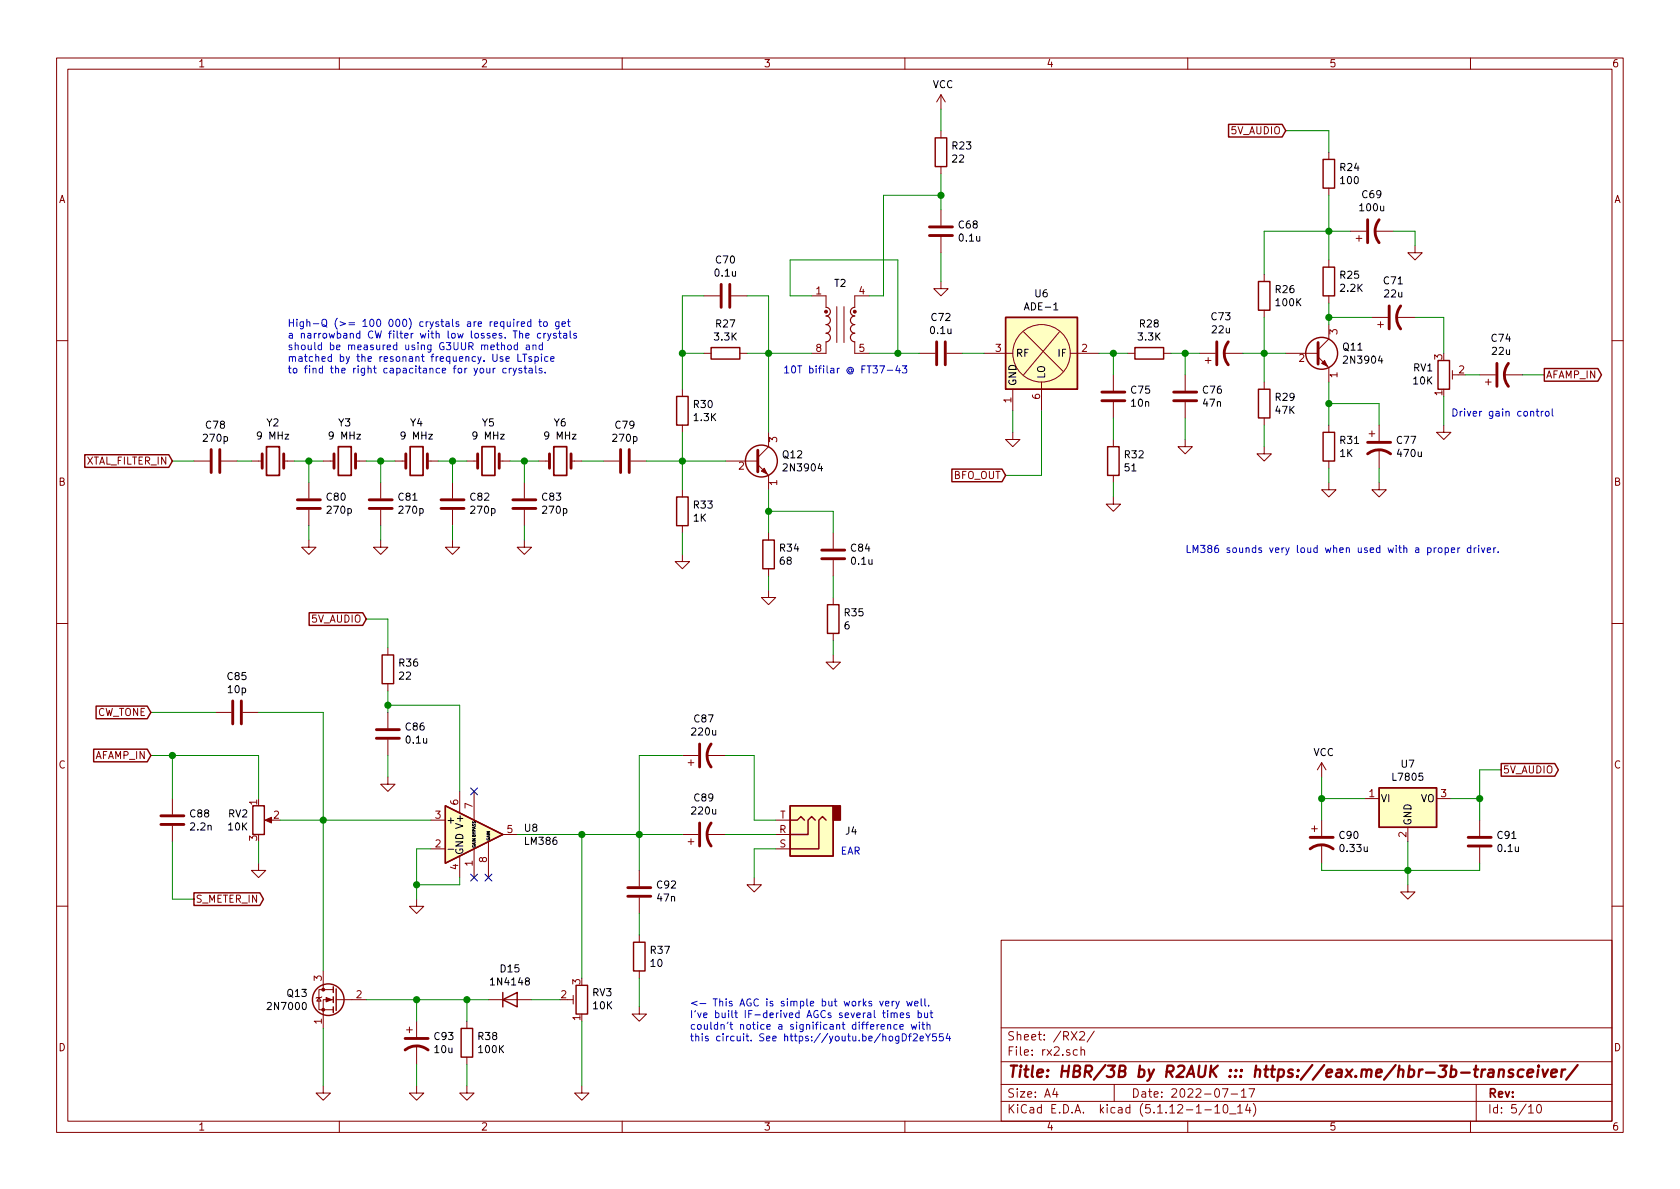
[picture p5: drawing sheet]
EESchema Schematic File Version 4
EELAYER 30 0
EELAYER END
$Descr A4 11693 8268
encoding utf-8
Sheet 5 10
Title "HBR/3B by R2AUK ::: https://eax.me/hbr-3b-transceiver/"
Date "2022-07-17"
Rev ""
Comp ""
Comment1 ""
Comment2 ""
Comment3 ""
Comment4 ""
$EndDescr
$Comp
L Device:Crystal Y?
U 1 1
P 1900 3200
AR Path="/62CCF0D3/62CDF28D" Ref="Y?"  Part="1" 
AR Path="/62CCEF11/62CDF28D" Ref="Y2"  Part="1" 
F 0 "Y2" H 1900 3468 50  0000 C CNN
F 1 "9 MHz" H 1900 3377 50  0000 C CNN
F 2 "" H 1900 3200 50  0001 C CNN
F 3 "~" H 1900 3200 50  0001 C CNN
	1    1900 3200
	1    0    0    -1  
$EndComp
$Comp
L Device:C C?
U 1 1
P 1500 3200
AR Path="/62CCF0D3/62CDF293" Ref="C?"  Part="1" 
AR Path="/62CCEF11/62CDF293" Ref="C78"  Part="1" 
F 0 "C78" V 1248 3200 50  0000 C CNN
F 1 "270p" V 1339 3200 50  0000 C CNN
F 2 "" H 1538 3050 50  0001 C CNN
F 3 "~" H 1500 3200 50  0001 C CNN
	1    1500 3200
	0    1    1    0   
$EndComp
$Comp
L Device:C C?
U 1 1
P 2150 3500
AR Path="/62CCF0D3/62CDF299" Ref="C?"  Part="1" 
AR Path="/62CCEF11/62CDF299" Ref="C80"  Part="1" 
F 0 "C80" H 2035 3454 50  0000 R CNN
F 1 "270p" H 2035 3545 50  0000 R CNN
F 2 "" H 2188 3350 50  0001 C CNN
F 3 "~" H 2150 3500 50  0001 C CNN
	1    2150 3500
	-1   0    0    1   
$EndComp
$Comp
L Device:Crystal Y?
U 1 1
P 2400 3200
AR Path="/62CCF0D3/62CDF29F" Ref="Y?"  Part="1" 
AR Path="/62CCEF11/62CDF29F" Ref="Y3"  Part="1" 
F 0 "Y3" H 2400 3468 50  0000 C CNN
F 1 "9 MHz" H 2400 3377 50  0000 C CNN
F 2 "" H 2400 3200 50  0001 C CNN
F 3 "~" H 2400 3200 50  0001 C CNN
	1    2400 3200
	1    0    0    -1  
$EndComp
$Comp
L Device:C C?
U 1 1
P 2650 3500
AR Path="/62CCF0D3/62CDF2A5" Ref="C?"  Part="1" 
AR Path="/62CCEF11/62CDF2A5" Ref="C81"  Part="1" 
F 0 "C81" H 2535 3454 50  0000 R CNN
F 1 "270p" H 2535 3545 50  0000 R CNN
F 2 "" H 2688 3350 50  0001 C CNN
F 3 "~" H 2650 3500 50  0001 C CNN
	1    2650 3500
	-1   0    0    1   
$EndComp
$Comp
L Device:Crystal Y?
U 1 1
P 2900 3200
AR Path="/62CCF0D3/62CDF2AB" Ref="Y?"  Part="1" 
AR Path="/62CCEF11/62CDF2AB" Ref="Y4"  Part="1" 
F 0 "Y4" H 2900 3468 50  0000 C CNN
F 1 "9 MHz" H 2900 3377 50  0000 C CNN
F 2 "" H 2900 3200 50  0001 C CNN
F 3 "~" H 2900 3200 50  0001 C CNN
	1    2900 3200
	1    0    0    -1  
$EndComp
$Comp
L Device:C C?
U 1 1
P 3150 3500
AR Path="/62CCF0D3/62CDF2B1" Ref="C?"  Part="1" 
AR Path="/62CCEF11/62CDF2B1" Ref="C82"  Part="1" 
F 0 "C82" H 3035 3454 50  0000 R CNN
F 1 "270p" H 3035 3545 50  0000 R CNN
F 2 "" H 3188 3350 50  0001 C CNN
F 3 "~" H 3150 3500 50  0001 C CNN
	1    3150 3500
	-1   0    0    1   
$EndComp
$Comp
L Device:Crystal Y?
U 1 1
P 3400 3200
AR Path="/62CCF0D3/62CDF2B7" Ref="Y?"  Part="1" 
AR Path="/62CCEF11/62CDF2B7" Ref="Y5"  Part="1" 
F 0 "Y5" H 3400 3468 50  0000 C CNN
F 1 "9 MHz" H 3400 3377 50  0000 C CNN
F 2 "" H 3400 3200 50  0001 C CNN
F 3 "~" H 3400 3200 50  0001 C CNN
	1    3400 3200
	1    0    0    -1  
$EndComp
$Comp
L Device:C C?
U 1 1
P 3650 3500
AR Path="/62CCF0D3/62CDF2BD" Ref="C?"  Part="1" 
AR Path="/62CCEF11/62CDF2BD" Ref="C83"  Part="1" 
F 0 "C83" H 3535 3454 50  0000 R CNN
F 1 "270p" H 3535 3545 50  0000 R CNN
F 2 "" H 3688 3350 50  0001 C CNN
F 3 "~" H 3650 3500 50  0001 C CNN
	1    3650 3500
	-1   0    0    1   
$EndComp
$Comp
L Device:Crystal Y?
U 1 1
P 3900 3200
AR Path="/62CCF0D3/62CDF2C3" Ref="Y?"  Part="1" 
AR Path="/62CCEF11/62CDF2C3" Ref="Y6"  Part="1" 
F 0 "Y6" H 3900 3468 50  0000 C CNN
F 1 "9 MHz" H 3900 3377 50  0000 C CNN
F 2 "" H 3900 3200 50  0001 C CNN
F 3 "~" H 3900 3200 50  0001 C CNN
	1    3900 3200
	1    0    0    -1  
$EndComp
$Comp
L Device:C C?
U 1 1
P 4350 3200
AR Path="/62CCF0D3/62CDF2C9" Ref="C?"  Part="1" 
AR Path="/62CCEF11/62CDF2C9" Ref="C79"  Part="1" 
F 0 "C79" V 4098 3200 50  0000 C CNN
F 1 "270p" V 4189 3200 50  0000 C CNN
F 2 "" H 4388 3050 50  0001 C CNN
F 3 "~" H 4350 3200 50  0001 C CNN
	1    4350 3200
	0    1    1    0   
$EndComp
$Comp
L power:GND #PWR?
U 1 1
P 2150 3750
AR Path="/62CCF0D3/62CDF2CF" Ref="#PWR?"  Part="1" 
AR Path="/62CCEF11/62CDF2CF" Ref="#PWR0111"  Part="1" 
F 0 "#PWR0111" H 2150 3500 50  0001 C CNN
F 1 "GND" H 2155 3577 50  0001 C CNN
F 2 "" H 2150 3750 50  0001 C CNN
F 3 "" H 2150 3750 50  0001 C CNN
	1    2150 3750
	1    0    0    -1  
$EndComp
$Comp
L power:GND #PWR?
U 1 1
P 2650 3750
AR Path="/62CCF0D3/62CDF2D5" Ref="#PWR?"  Part="1" 
AR Path="/62CCEF11/62CDF2D5" Ref="#PWR0112"  Part="1" 
F 0 "#PWR0112" H 2650 3500 50  0001 C CNN
F 1 "GND" H 2655 3577 50  0001 C CNN
F 2 "" H 2650 3750 50  0001 C CNN
F 3 "" H 2650 3750 50  0001 C CNN
	1    2650 3750
	1    0    0    -1  
$EndComp
$Comp
L power:GND #PWR?
U 1 1
P 3150 3750
AR Path="/62CCF0D3/62CDF2DB" Ref="#PWR?"  Part="1" 
AR Path="/62CCEF11/62CDF2DB" Ref="#PWR0113"  Part="1" 
F 0 "#PWR0113" H 3150 3500 50  0001 C CNN
F 1 "GND" H 3155 3577 50  0001 C CNN
F 2 "" H 3150 3750 50  0001 C CNN
F 3 "" H 3150 3750 50  0001 C CNN
	1    3150 3750
	1    0    0    -1  
$EndComp
$Comp
L power:GND #PWR?
U 1 1
P 3650 3750
AR Path="/62CCF0D3/62CDF2E1" Ref="#PWR?"  Part="1" 
AR Path="/62CCEF11/62CDF2E1" Ref="#PWR0114"  Part="1" 
F 0 "#PWR0114" H 3650 3500 50  0001 C CNN
F 1 "GND" H 3655 3577 50  0001 C CNN
F 2 "" H 3650 3750 50  0001 C CNN
F 3 "" H 3650 3750 50  0001 C CNN
	1    3650 3750
	1    0    0    -1  
$EndComp
Wire Wire Line
	1650 3200 1750 3200
Wire Wire Line
	2050 3200 2150 3200
Wire Wire Line
	2550 3200 2650 3200
Wire Wire Line
	3050 3200 3150 3200
Wire Wire Line
	3550 3200 3650 3200
Wire Wire Line
	4050 3200 4200 3200
Wire Wire Line
	2150 3200 2150 3350
Connection ~ 2150 3200
Wire Wire Line
	2150 3200 2250 3200
Wire Wire Line
	2650 3200 2650 3350
Connection ~ 2650 3200
Wire Wire Line
	2650 3200 2750 3200
Wire Wire Line
	3150 3200 3150 3350
Connection ~ 3150 3200
Wire Wire Line
	3150 3200 3250 3200
Wire Wire Line
	3650 3200 3650 3350
Connection ~ 3650 3200
Wire Wire Line
	3650 3200 3750 3200
Wire Wire Line
	3650 3750 3650 3650
Wire Wire Line
	3150 3750 3150 3650
Wire Wire Line
	2650 3750 2650 3650
Wire Wire Line
	2150 3750 2150 3650
Text GLabel 1200 3200 0    50   Input ~ 0
XTAL_FILTER_IN
Wire Wire Line
	1200 3200 1350 3200
$Comp
L Transistor_BJT:2N3904 Q?
U 1 1
P 5250 3200
AR Path="/62C0C022/62D1440A" Ref="Q?"  Part="1" 
AR Path="/62CCEF11/62D1440A" Ref="Q12"  Part="1" 
F 0 "Q12" H 5440 3246 50  0000 L CNN
F 1 "2N3904" H 5440 3155 50  0000 L CNN
F 2 "Package_TO_SOT_THT:TO-92_Inline" H 5450 3125 50  0001 L CIN
F 3 "https://www.fairchildsemi.com/datasheets/2N/2N3904.pdf" H 5250 3200 50  0001 L CNN
	1    5250 3200
	1    0    0    -1  
$EndComp
$Comp
L Device:R R?
U 1 1
P 4750 3550
AR Path="/62C0C022/62D14410" Ref="R?"  Part="1" 
AR Path="/62CCEF11/62D14410" Ref="R33"  Part="1" 
F 0 "R33" H 4820 3596 50  0000 L CNN
F 1 "1K" H 4820 3505 50  0000 L CNN
F 2 "" V 4680 3550 50  0001 C CNN
F 3 "~" H 4750 3550 50  0001 C CNN
	1    4750 3550
	1    0    0    -1  
$EndComp
$Comp
L Device:R R?
U 1 1
P 5350 3850
AR Path="/62C0C022/62D14416" Ref="R?"  Part="1" 
AR Path="/62CCEF11/62D14416" Ref="R34"  Part="1" 
F 0 "R34" H 5420 3896 50  0000 L CNN
F 1 "68" H 5420 3805 50  0000 L CNN
F 2 "" V 5280 3850 50  0001 C CNN
F 3 "~" H 5350 3850 50  0001 C CNN
	1    5350 3850
	1    0    0    -1  
$EndComp
$Comp
L Device:C C?
U 1 1
P 5800 3850
AR Path="/62C0C022/62D1441C" Ref="C?"  Part="1" 
AR Path="/62CCEF11/62D1441C" Ref="C84"  Part="1" 
F 0 "C84" H 5915 3896 50  0000 L CNN
F 1 "0.1u" H 5915 3805 50  0000 L CNN
F 2 "" H 5838 3700 50  0001 C CNN
F 3 "~" H 5800 3850 50  0001 C CNN
	1    5800 3850
	1    0    0    -1  
$EndComp
$Comp
L Device:R R?
U 1 1
P 5800 4300
AR Path="/62C0C022/62D14422" Ref="R?"  Part="1" 
AR Path="/62CCEF11/62D14422" Ref="R35"  Part="1" 
F 0 "R35" H 5870 4346 50  0000 L CNN
F 1 "6" H 5870 4255 50  0000 L CNN
F 2 "" V 5730 4300 50  0001 C CNN
F 3 "~" H 5800 4300 50  0001 C CNN
	1    5800 4300
	1    0    0    -1  
$EndComp
$Comp
L power:GND #PWR?
U 1 1
P 4750 3850
AR Path="/62C0C022/62D14428" Ref="#PWR?"  Part="1" 
AR Path="/62CCEF11/62D14428" Ref="#PWR0115"  Part="1" 
F 0 "#PWR0115" H 4750 3600 50  0001 C CNN
F 1 "GND" H 4755 3677 50  0001 C CNN
F 2 "" H 4750 3850 50  0001 C CNN
F 3 "" H 4750 3850 50  0001 C CNN
	1    4750 3850
	1    0    0    -1  
$EndComp
$Comp
L power:GND #PWR?
U 1 1
P 5350 4100
AR Path="/62C0C022/62D1442E" Ref="#PWR?"  Part="1" 
AR Path="/62CCEF11/62D1442E" Ref="#PWR0116"  Part="1" 
F 0 "#PWR0116" H 5350 3850 50  0001 C CNN
F 1 "GND" H 5355 3927 50  0001 C CNN
F 2 "" H 5350 4100 50  0001 C CNN
F 3 "" H 5350 4100 50  0001 C CNN
	1    5350 4100
	1    0    0    -1  
$EndComp
$Comp
L power:GND #PWR?
U 1 1
P 5800 4550
AR Path="/62C0C022/62D14434" Ref="#PWR?"  Part="1" 
AR Path="/62CCEF11/62D14434" Ref="#PWR0117"  Part="1" 
F 0 "#PWR0117" H 5800 4300 50  0001 C CNN
F 1 "GND" H 5805 4377 50  0001 C CNN
F 2 "" H 5800 4550 50  0001 C CNN
F 3 "" H 5800 4550 50  0001 C CNN
	1    5800 4550
	1    0    0    -1  
$EndComp
$Comp
L Device:R R?
U 1 1
P 4750 2850
AR Path="/62C0C022/62D1443A" Ref="R?"  Part="1" 
AR Path="/62CCEF11/62D1443A" Ref="R30"  Part="1" 
F 0 "R30" H 4820 2896 50  0000 L CNN
F 1 "1.3K" H 4820 2805 50  0000 L CNN
F 2 "" V 4680 2850 50  0001 C CNN
F 3 "~" H 4750 2850 50  0001 C CNN
	1    4750 2850
	1    0    0    -1  
$EndComp
$Comp
L Device:R R?
U 1 1
P 5050 2450
AR Path="/62C0C022/62D14440" Ref="R?"  Part="1" 
AR Path="/62CCEF11/62D14440" Ref="R27"  Part="1" 
F 0 "R27" V 4843 2450 50  0000 C CNN
F 1 "3.3K" V 4934 2450 50  0000 C CNN
F 2 "" V 4980 2450 50  0001 C CNN
F 3 "~" H 5050 2450 50  0001 C CNN
	1    5050 2450
	0    1    1    0   
$EndComp
$Comp
L Device:C C?
U 1 1
P 5050 2050
AR Path="/62C0C022/62D14446" Ref="C?"  Part="1" 
AR Path="/62CCEF11/62D14446" Ref="C70"  Part="1" 
F 0 "C70" V 4798 2050 50  0000 C CNN
F 1 "0.1u" V 4889 2050 50  0000 C CNN
F 2 "" H 5088 1900 50  0001 C CNN
F 3 "~" H 5050 2050 50  0001 C CNN
	1    5050 2050
	0    1    1    0   
$EndComp
Wire Wire Line
	4750 3000 4750 3200
Connection ~ 4750 3200
Wire Wire Line
	4750 3200 4750 3400
Wire Wire Line
	4750 3700 4750 3850
Wire Wire Line
	5350 3400 5350 3550
Wire Wire Line
	5350 4000 5350 4100
Wire Wire Line
	5800 3700 5800 3550
Wire Wire Line
	5800 3550 5350 3550
Connection ~ 5350 3550
Wire Wire Line
	5350 3550 5350 3700
Wire Wire Line
	5800 4150 5800 4000
Wire Wire Line
	5800 4550 5800 4450
Wire Wire Line
	5350 3000 5350 2450
Wire Wire Line
	5350 2050 5200 2050
Wire Wire Line
	5200 2450 5350 2450
Connection ~ 5350 2450
Wire Wire Line
	5350 2450 5350 2050
$Comp
L Transformer:PA0184NL T?
U 1 1
P 5850 2250
AR Path="/62C0C022/62D1445D" Ref="T?"  Part="1" 
AR Path="/62CCEF11/62D1445D" Ref="T2"  Part="1" 
F 0 "T2" H 5850 2539 50  0000 C CNN
F 1 "FT37-43" H 5850 2540 50  0001 C CNN
F 2 "Transformer_SMD:Pulse_PA2007NL" H 5850 2250 50  0001 C CNN
F 3 "" H 5550 2250 50  0001 C CNN
	1    5850 2250
	1    0    0    -1  
$EndComp
Text Notes 5450 2600 0    50   ~ 0
10T bifilar @ FT37-43
$Comp
L Device:C C?
U 1 1
P 6550 2450
AR Path="/62C0C022/62D14464" Ref="C?"  Part="1" 
AR Path="/62CCEF11/62D14464" Ref="C72"  Part="1" 
F 0 "C72" V 6298 2450 50  0000 C CNN
F 1 "0.1u" V 6389 2450 50  0000 C CNN
F 2 "" H 6588 2300 50  0001 C CNN
F 3 "~" H 6550 2450 50  0001 C CNN
	1    6550 2450
	0    1    1    0   
$EndComp
Wire Wire Line
	6400 2450 6250 2450
Wire Wire Line
	5650 2050 5500 2050
Wire Wire Line
	5500 2050 5500 1800
Wire Wire Line
	5500 1800 6250 1800
Wire Wire Line
	6250 1800 6250 2450
Connection ~ 6250 2450
Wire Wire Line
	6250 2450 6050 2450
Wire Wire Line
	6050 2050 6150 2050
Wire Wire Line
	6150 2050 6150 1350
Wire Wire Line
	6150 1350 6550 1350
$Comp
L power:GND #PWR?
U 1 1
P 6550 1950
AR Path="/62C0C022/62D14474" Ref="#PWR?"  Part="1" 
AR Path="/62CCEF11/62D14474" Ref="#PWR0103"  Part="1" 
F 0 "#PWR0103" H 6550 1700 50  0001 C CNN
F 1 "GND" H 6555 1777 50  0001 C CNN
F 2 "" H 6550 1950 50  0001 C CNN
F 3 "" H 6550 1950 50  0001 C CNN
	1    6550 1950
	1    0    0    -1  
$EndComp
$Comp
L power:VCC #PWR?
U 1 1
P 6550 750
AR Path="/62C0C022/62D1447A" Ref="#PWR?"  Part="1" 
AR Path="/62CCEF11/62D1447A" Ref="#PWR0101"  Part="1" 
F 0 "#PWR0101" H 6550 600 50  0001 C CNN
F 1 "VCC" H 6565 923 50  0000 C CNN
F 2 "" H 6550 750 50  0001 C CNN
F 3 "" H 6550 750 50  0001 C CNN
	1    6550 750 
	1    0    0    -1  
$EndComp
$Comp
L Device:R R?
U 1 1
P 6550 1050
AR Path="/62C0C022/62D14480" Ref="R?"  Part="1" 
AR Path="/62CCEF11/62D14480" Ref="R23"  Part="1" 
F 0 "R23" H 6620 1096 50  0000 L CNN
F 1 "22" H 6620 1005 50  0000 L CNN
F 2 "" V 6480 1050 50  0001 C CNN
F 3 "~" H 6550 1050 50  0001 C CNN
	1    6550 1050
	1    0    0    -1  
$EndComp
$Comp
L Device:C C?
U 1 1
P 6550 1600
AR Path="/62C0C022/62D14486" Ref="C?"  Part="1" 
AR Path="/62CCEF11/62D14486" Ref="C68"  Part="1" 
F 0 "C68" H 6665 1646 50  0000 L CNN
F 1 "0.1u" H 6665 1555 50  0000 L CNN
F 2 "" H 6588 1450 50  0001 C CNN
F 3 "~" H 6550 1600 50  0001 C CNN
	1    6550 1600
	1    0    0    -1  
$EndComp
Wire Wire Line
	6550 1950 6550 1750
Wire Wire Line
	6550 1450 6550 1350
Wire Wire Line
	6550 900  6550 750 
Connection ~ 6550 1350
Wire Wire Line
	6550 1350 6550 1200
Wire Wire Line
	4750 2050 4750 2450
Wire Wire Line
	5050 3200 4750 3200
Wire Wire Line
	4900 2450 4750 2450
Connection ~ 4750 2450
Wire Wire Line
	4750 2450 4750 2700
Wire Wire Line
	4750 2050 4900 2050
Wire Wire Line
	5650 2450 5350 2450
Wire Wire Line
	6850 2450 6700 2450
Wire Wire Line
	4750 3200 4500 3200
$Comp
L RF:ADE-6 U6
U 1 1
P 7250 2450
F 0 "U6" H 7250 2867 50  0000 C CNN
F 1 "ADE-1" H 7250 2776 50  0000 C CNN
F 2 "RF_Mini-Circuits:Mini-Circuits_CD542_LandPatternPL-052" H 7325 2075 50  0001 C CNN
F 3 "" H 7425 2175 50  0001 C CNN
	1    7250 2450
	1    0    0    -1  
$EndComp
$Comp
L power:GND #PWR?
U 1 1
P 7050 3000
AR Path="/62C0C022/62D1F84D" Ref="#PWR?"  Part="1" 
AR Path="/62CCEF11/62D1F84D" Ref="#PWR0105"  Part="1" 
F 0 "#PWR0105" H 7050 2750 50  0001 C CNN
F 1 "GND" H 7055 2827 50  0001 C CNN
F 2 "" H 7050 3000 50  0001 C CNN
F 3 "" H 7050 3000 50  0001 C CNN
	1    7050 3000
	1    0    0    -1  
$EndComp
Wire Wire Line
	7050 3000 7050 2850
Text GLabel 7000 3300 0    50   Input ~ 0
BFO_OUT
Wire Wire Line
	7000 3300 7250 3300
Wire Wire Line
	7250 3300 7250 2850
$Comp
L Device:C C75
U 1 1
P 7750 2750
F 0 "C75" H 7865 2796 50  0000 L CNN
F 1 "10n" H 7865 2705 50  0000 L CNN
F 2 "" H 7788 2600 50  0001 C CNN
F 3 "~" H 7750 2750 50  0001 C CNN
	1    7750 2750
	1    0    0    -1  
$EndComp
$Comp
L Device:R R32
U 1 1
P 7750 3200
F 0 "R32" H 7820 3246 50  0000 L CNN
F 1 "51" H 7820 3155 50  0000 L CNN
F 2 "" V 7680 3200 50  0001 C CNN
F 3 "~" H 7750 3200 50  0001 C CNN
	1    7750 3200
	1    0    0    -1  
$EndComp
$Comp
L power:GND #PWR?
U 1 1
P 7750 3450
AR Path="/62C0C022/62D6D118" Ref="#PWR?"  Part="1" 
AR Path="/62CCEF11/62D6D118" Ref="#PWR0110"  Part="1" 
F 0 "#PWR0110" H 7750 3200 50  0001 C CNN
F 1 "GND" H 7755 3277 50  0001 C CNN
F 2 "" H 7750 3450 50  0001 C CNN
F 3 "" H 7750 3450 50  0001 C CNN
	1    7750 3450
	1    0    0    -1  
$EndComp
$Comp
L Device:R R?
U 1 1
P 8000 2450
AR Path="/62C0C022/62D6D66E" Ref="R?"  Part="1" 
AR Path="/62CCEF11/62D6D66E" Ref="R28"  Part="1" 
F 0 "R28" V 7793 2450 50  0000 C CNN
F 1 "3.3K" V 7884 2450 50  0000 C CNN
F 2 "" V 7930 2450 50  0001 C CNN
F 3 "~" H 8000 2450 50  0001 C CNN
	1    8000 2450
	0    1    1    0   
$EndComp
$Comp
L Device:C C76
U 1 1
P 8250 2750
F 0 "C76" H 8365 2796 50  0000 L CNN
F 1 "47n" H 8365 2705 50  0000 L CNN
F 2 "" H 8288 2600 50  0001 C CNN
F 3 "~" H 8250 2750 50  0001 C CNN
	1    8250 2750
	1    0    0    -1  
$EndComp
$Comp
L power:GND #PWR?
U 1 1
P 8250 3050
AR Path="/62C0C022/62D6DDEA" Ref="#PWR?"  Part="1" 
AR Path="/62CCEF11/62D6DDEA" Ref="#PWR0106"  Part="1" 
F 0 "#PWR0106" H 8250 2800 50  0001 C CNN
F 1 "GND" H 8255 2877 50  0001 C CNN
F 2 "" H 8250 3050 50  0001 C CNN
F 3 "" H 8250 3050 50  0001 C CNN
	1    8250 3050
	1    0    0    -1  
$EndComp
$Comp
L Device:CP1 C73
U 1 1
P 8500 2450
F 0 "C73" V 8752 2450 50  0000 C CNN
F 1 "22u" V 8661 2450 50  0000 C CNN
F 2 "" H 8500 2450 50  0001 C CNN
F 3 "~" H 8500 2450 50  0001 C CNN
	1    8500 2450
	0    -1   -1   0   
$EndComp
$Comp
L Transistor_BJT:2N3904 Q?
U 1 1
P 9150 2450
AR Path="/62C0C022/62D6EF91" Ref="Q?"  Part="1" 
AR Path="/62CCEF11/62D6EF91" Ref="Q11"  Part="1" 
F 0 "Q11" H 9340 2496 50  0000 L CNN
F 1 "2N3904" H 9340 2405 50  0000 L CNN
F 2 "Package_TO_SOT_THT:TO-92_Inline" H 9350 2375 50  0001 L CIN
F 3 "https://www.fairchildsemi.com/datasheets/2N/2N3904.pdf" H 9150 2450 50  0001 L CNN
	1    9150 2450
	1    0    0    -1  
$EndComp
$Comp
L Device:R R?
U 1 1
P 8800 2800
AR Path="/62C0C022/62D6FC8F" Ref="R?"  Part="1" 
AR Path="/62CCEF11/62D6FC8F" Ref="R29"  Part="1" 
F 0 "R29" H 8870 2846 50  0000 L CNN
F 1 "47K" H 8870 2755 50  0000 L CNN
F 2 "" V 8730 2800 50  0001 C CNN
F 3 "~" H 8800 2800 50  0001 C CNN
	1    8800 2800
	1    0    0    -1  
$EndComp
$Comp
L Device:R R?
U 1 1
P 8800 2050
AR Path="/62C0C022/62D70414" Ref="R?"  Part="1" 
AR Path="/62CCEF11/62D70414" Ref="R26"  Part="1" 
F 0 "R26" H 8870 2096 50  0000 L CNN
F 1 "100K" H 8870 2005 50  0000 L CNN
F 2 "" V 8730 2050 50  0001 C CNN
F 3 "~" H 8800 2050 50  0001 C CNN
	1    8800 2050
	1    0    0    -1  
$EndComp
$Comp
L power:GND #PWR?
U 1 1
P 8800 3100
AR Path="/62C0C022/62D70858" Ref="#PWR?"  Part="1" 
AR Path="/62CCEF11/62D70858" Ref="#PWR0107"  Part="1" 
F 0 "#PWR0107" H 8800 2850 50  0001 C CNN
F 1 "GND" H 8805 2927 50  0001 C CNN
F 2 "" H 8800 3100 50  0001 C CNN
F 3 "" H 8800 3100 50  0001 C CNN
	1    8800 3100
	1    0    0    -1  
$EndComp
$Comp
L Device:R R?
U 1 1
P 9250 1950
AR Path="/62C0C022/62D70B86" Ref="R?"  Part="1" 
AR Path="/62CCEF11/62D70B86" Ref="R25"  Part="1" 
F 0 "R25" H 9320 1996 50  0000 L CNN
F 1 "2.2K" H 9320 1905 50  0000 L CNN
F 2 "" V 9180 1950 50  0001 C CNN
F 3 "~" H 9250 1950 50  0001 C CNN
	1    9250 1950
	1    0    0    -1  
$EndComp
$Comp
L Device:R R?
U 1 1
P 9250 3100
AR Path="/62C0C022/62D70FD4" Ref="R?"  Part="1" 
AR Path="/62CCEF11/62D70FD4" Ref="R31"  Part="1" 
F 0 "R31" H 9320 3146 50  0000 L CNN
F 1 "1K" H 9320 3055 50  0000 L CNN
F 2 "" V 9180 3100 50  0001 C CNN
F 3 "~" H 9250 3100 50  0001 C CNN
	1    9250 3100
	1    0    0    -1  
$EndComp
$Comp
L power:GND #PWR?
U 1 1
P 9250 3350
AR Path="/62C0C022/62D717FD" Ref="#PWR?"  Part="1" 
AR Path="/62CCEF11/62D717FD" Ref="#PWR0108"  Part="1" 
F 0 "#PWR0108" H 9250 3100 50  0001 C CNN
F 1 "GND" H 9255 3177 50  0001 C CNN
F 2 "" H 9250 3350 50  0001 C CNN
F 3 "" H 9250 3350 50  0001 C CNN
	1    9250 3350
	1    0    0    -1  
$EndComp
$Comp
L Device:CP1 C77
U 1 1
P 9600 3100
F 0 "C77" H 9715 3146 50  0000 L CNN
F 1 "470u" H 9715 3055 50  0000 L CNN
F 2 "" H 9600 3100 50  0001 C CNN
F 3 "~" H 9600 3100 50  0001 C CNN
	1    9600 3100
	1    0    0    -1  
$EndComp
$Comp
L power:GND #PWR?
U 1 1
P 9600 3350
AR Path="/62C0C022/62D72581" Ref="#PWR?"  Part="1" 
AR Path="/62CCEF11/62D72581" Ref="#PWR0109"  Part="1" 
F 0 "#PWR0109" H 9600 3100 50  0001 C CNN
F 1 "GND" H 9605 3177 50  0001 C CNN
F 2 "" H 9600 3350 50  0001 C CNN
F 3 "" H 9600 3350 50  0001 C CNN
	1    9600 3350
	1    0    0    -1  
$EndComp
$Comp
L Device:CP1 C69
U 1 1
P 9550 1600
F 0 "C69" V 9802 1600 50  0000 C CNN
F 1 "100u" V 9711 1600 50  0000 C CNN
F 2 "" H 9550 1600 50  0001 C CNN
F 3 "~" H 9550 1600 50  0001 C CNN
	1    9550 1600
	0    -1   -1   0   
$EndComp
$Comp
L Device:R R?
U 1 1
P 9250 1200
AR Path="/62C0C022/62D73C5B" Ref="R?"  Part="1" 
AR Path="/62CCEF11/62D73C5B" Ref="R24"  Part="1" 
F 0 "R24" H 9320 1246 50  0000 L CNN
F 1 "100" H 9320 1155 50  0000 L CNN
F 2 "" V 9180 1200 50  0001 C CNN
F 3 "~" H 9250 1200 50  0001 C CNN
	1    9250 1200
	1    0    0    -1  
$EndComp
Text GLabel 8950 900  0    50   Input ~ 0
5V_AUDIO
$Comp
L power:GND #PWR?
U 1 1
P 9850 1700
AR Path="/62C0C022/62D7421B" Ref="#PWR?"  Part="1" 
AR Path="/62CCEF11/62D7421B" Ref="#PWR0102"  Part="1" 
F 0 "#PWR0102" H 9850 1450 50  0001 C CNN
F 1 "GND" H 9855 1527 50  0001 C CNN
F 2 "" H 9850 1700 50  0001 C CNN
F 3 "" H 9850 1700 50  0001 C CNN
	1    9850 1700
	1    0    0    -1  
$EndComp
$Comp
L Device:CP1 C71
U 1 1
P 9700 2200
F 0 "C71" V 9952 2200 50  0000 C CNN
F 1 "22u" V 9861 2200 50  0000 C CNN
F 2 "" H 9700 2200 50  0001 C CNN
F 3 "~" H 9700 2200 50  0001 C CNN
	1    9700 2200
	0    -1   -1   0   
$EndComp
Text GLabel 10750 2600 2    50   Output ~ 0
AFAMP_IN
Wire Wire Line
	7650 2450 7750 2450
Wire Wire Line
	8150 2450 8250 2450
Wire Wire Line
	8650 2450 8800 2450
Wire Wire Line
	8800 2450 8800 2650
Connection ~ 8800 2450
Wire Wire Line
	8800 2450 8950 2450
Wire Wire Line
	8800 2950 8800 3100
Wire Wire Line
	8250 2450 8250 2600
Connection ~ 8250 2450
Wire Wire Line
	8250 2450 8350 2450
Wire Wire Line
	8250 2900 8250 3050
Wire Wire Line
	7750 2900 7750 3050
Wire Wire Line
	7750 3350 7750 3450
Wire Wire Line
	7750 2600 7750 2450
Connection ~ 7750 2450
Wire Wire Line
	7750 2450 7850 2450
Wire Wire Line
	9250 2250 9250 2200
Wire Wire Line
	9250 1800 9250 1600
Wire Wire Line
	9250 1050 9250 900 
Wire Wire Line
	9250 900  8950 900 
Connection ~ 9250 1600
Wire Wire Line
	9250 1600 9250 1350
Wire Wire Line
	9700 1600 9850 1600
Wire Wire Line
	9850 1600 9850 1700
Wire Wire Line
	9550 2200 9250 2200
Connection ~ 9250 2200
Wire Wire Line
	9250 2200 9250 2100
Wire Wire Line
	9250 2950 9250 2800
Wire Wire Line
	9250 3350 9250 3250
Wire Wire Line
	9600 3350 9600 3250
Wire Wire Line
	9600 2950 9600 2800
Wire Wire Line
	9600 2800 9250 2800
Connection ~ 9250 2800
Wire Wire Line
	9250 2800 9250 2650
Wire Wire Line
	8800 2450 8800 2200
Wire Wire Line
	9400 1600 9250 1600
Wire Wire Line
	8800 1900 8800 1600
Wire Wire Line
	8800 1600 9250 1600
$Comp
L Regulator_Linear:LM7805_TO220 U7
U 1 1
P 9800 5550
F 0 "U7" H 9800 5792 50  0000 C CNN
F 1 "L7805" H 9800 5701 50  0000 C CNN
F 2 "Package_TO_SOT_THT:TO-220-3_Vertical" H 9800 5775 50  0001 C CIN
F 3 "" H 9800 5500 50  0001 C CNN
	1    9800 5550
	1    0    0    -1  
$EndComp
$Comp
L power:GND #PWR?
U 1 1
P 9800 6150
AR Path="/62C0C022/62DA3152" Ref="#PWR?"  Part="1" 
AR Path="/62CCEF11/62DA3152" Ref="#PWR0122"  Part="1" 
F 0 "#PWR0122" H 9800 5900 50  0001 C CNN
F 1 "GND" H 9805 5977 50  0001 C CNN
F 2 "" H 9800 6150 50  0001 C CNN
F 3 "" H 9800 6150 50  0001 C CNN
	1    9800 6150
	1    0    0    -1  
$EndComp
$Comp
L Device:CP1 C90
U 1 1
P 9200 5850
F 0 "C90" H 9315 5896 50  0000 L CNN
F 1 "0.33u" H 9315 5805 50  0000 L CNN
F 2 "" H 9200 5850 50  0001 C CNN
F 3 "~" H 9200 5850 50  0001 C CNN
	1    9200 5850
	1    0    0    -1  
$EndComp
$Comp
L Device:C C?
U 1 1
P 10300 5850
AR Path="/62C0C022/62DA3ED9" Ref="C?"  Part="1" 
AR Path="/62CCEF11/62DA3ED9" Ref="C91"  Part="1" 
F 0 "C91" H 10415 5896 50  0000 L CNN
F 1 "0.1u" H 10415 5805 50  0000 L CNN
F 2 "" H 10338 5700 50  0001 C CNN
F 3 "~" H 10300 5850 50  0001 C CNN
	1    10300 5850
	1    0    0    -1  
$EndComp
$Comp
L power:VCC #PWR?
U 1 1
P 9200 5400
AR Path="/62C0C022/62DA49F2" Ref="#PWR?"  Part="1" 
AR Path="/62CCEF11/62DA49F2" Ref="#PWR0119"  Part="1" 
F 0 "#PWR0119" H 9200 5250 50  0001 C CNN
F 1 "VCC" H 9215 5573 50  0000 C CNN
F 2 "" H 9200 5400 50  0001 C CNN
F 3 "" H 9200 5400 50  0001 C CNN
	1    9200 5400
	1    0    0    -1  
$EndComp
Text GLabel 10450 5350 2    50   Output ~ 0
5V_AUDIO
Wire Wire Line
	9200 6000 9200 6050
Wire Wire Line
	9200 6050 9800 6050
Wire Wire Line
	9800 6050 9800 6150
Wire Wire Line
	9800 6050 10300 6050
Wire Wire Line
	10300 6050 10300 6000
Connection ~ 9800 6050
Wire Wire Line
	10300 5700 10300 5550
Wire Wire Line
	10300 5350 10450 5350
Wire Wire Line
	10300 5550 10100 5550
Connection ~ 10300 5550
Wire Wire Line
	10300 5550 10300 5350
Wire Wire Line
	9200 5400 9200 5550
Wire Wire Line
	9500 5550 9200 5550
Connection ~ 9200 5550
Wire Wire Line
	9200 5550 9200 5700
Wire Wire Line
	9800 5850 9800 6050
Text GLabel 1050 5250 0    50   Input ~ 0
AFAMP_IN
$Comp
L Device:R_POT RV2
U 1 1
P 1800 5700
F 0 "RV2" H 1731 5746 50  0000 R CNN
F 1 "10K" H 1731 5655 50  0000 R CNN
F 2 "" H 1800 5700 50  0001 C CNN
F 3 "~" H 1800 5700 50  0001 C CNN
	1    1800 5700
	1    0    0    -1  
$EndComp
$Comp
L power:GND #PWR?
U 1 1
P 1800 6000
AR Path="/62CCF0D3/62DB9830" Ref="#PWR?"  Part="1" 
AR Path="/62CCEF11/62DB9830" Ref="#PWR0120"  Part="1" 
F 0 "#PWR0120" H 1800 5750 50  0001 C CNN
F 1 "GND" H 1805 5827 50  0001 C CNN
F 2 "" H 1800 6000 50  0001 C CNN
F 3 "" H 1800 6000 50  0001 C CNN
	1    1800 6000
	1    0    0    -1  
$EndComp
Wire Wire Line
	1800 6000 1800 5850
Wire Wire Line
	1800 5550 1800 5250
$Comp
L Amplifier_Audio:LM386 U8
U 1 1
P 3300 5800
F 0 "U8" H 3644 5846 50  0000 L CNN
F 1 "LM386" H 3644 5755 50  0000 L CNN
F 2 "" H 3400 5900 50  0001 C CNN
F 3 "http://www.ti.com/lit/ds/symlink/lm386.pdf" H 3500 6000 50  0001 C CNN
	1    3300 5800
	1    0    0    -1  
$EndComp
$Comp
L power:GND #PWR?
U 1 1
P 2900 6250
AR Path="/62CCF0D3/62DC0EAD" Ref="#PWR?"  Part="1" 
AR Path="/62CCEF11/62DC0EAD" Ref="#PWR0123"  Part="1" 
F 0 "#PWR0123" H 2900 6000 50  0001 C CNN
F 1 "GND" H 2905 6077 50  0001 C CNN
F 2 "" H 2900 6250 50  0001 C CNN
F 3 "" H 2900 6250 50  0001 C CNN
	1    2900 6250
	1    0    0    -1  
$EndComp
Wire Wire Line
	2900 6250 2900 6150
Wire Wire Line
	2900 5900 3000 5900
Wire Wire Line
	3200 6100 3200 6150
Wire Wire Line
	3200 6150 2900 6150
Connection ~ 2900 6150
Wire Wire Line
	2900 6150 2900 5900
$Comp
L Device:C C?
U 1 1
P 2700 5100
AR Path="/62CCF0D3/62DE7FC7" Ref="C?"  Part="1" 
AR Path="/62CCEF11/62DE7FC7" Ref="C86"  Part="1" 
F 0 "C86" H 2585 5054 50  0000 R CNN
F 1 "0.1u" H 2585 5145 50  0000 R CNN
F 2 "" H 2738 4950 50  0001 C CNN
F 3 "~" H 2700 5100 50  0001 C CNN
	1    2700 5100
	-1   0    0    1   
$EndComp
$Comp
L Device:R R?
U 1 1
P 2700 4650
AR Path="/62C0C022/62DE8776" Ref="R?"  Part="1" 
AR Path="/62CCEF11/62DE8776" Ref="R36"  Part="1" 
F 0 "R36" H 2770 4696 50  0000 L CNN
F 1 "22" H 2770 4605 50  0000 L CNN
F 2 "" V 2630 4650 50  0001 C CNN
F 3 "~" H 2700 4650 50  0001 C CNN
	1    2700 4650
	1    0    0    -1  
$EndComp
Text GLabel 2550 4300 0    50   Input ~ 0
5V_AUDIO
$Comp
L power:GND #PWR?
U 1 1
P 2700 5400
AR Path="/62CCF0D3/62DE8D8A" Ref="#PWR?"  Part="1" 
AR Path="/62CCEF11/62DE8D8A" Ref="#PWR0118"  Part="1" 
F 0 "#PWR0118" H 2700 5150 50  0001 C CNN
F 1 "GND" H 2705 5227 50  0001 C CNN
F 2 "" H 2700 5400 50  0001 C CNN
F 3 "" H 2700 5400 50  0001 C CNN
	1    2700 5400
	1    0    0    -1  
$EndComp
Wire Wire Line
	2700 5400 2700 5250
Wire Wire Line
	2700 4950 2700 4900
Wire Wire Line
	2700 4500 2700 4300
Wire Wire Line
	2700 4300 2550 4300
Wire Wire Line
	3200 5500 3200 4900
Wire Wire Line
	3200 4900 2700 4900
Connection ~ 2700 4900
Wire Wire Line
	2700 4900 2700 4800
Wire Wire Line
	3600 5800 4050 5800
$Comp
L Device:R_POT_TRIM RV3
U 1 1
P 4050 6950
F 0 "RV3" H 3980 6904 50  0000 R CNN
F 1 "10K" H 3980 6995 50  0000 R CNN
F 2 "" H 4050 6950 50  0001 C CNN
F 3 "~" H 4050 6950 50  0001 C CNN
	1    4050 6950
	-1   0    0    1   
$EndComp
$Comp
L power:GND #PWR?
U 1 1
P 4050 7550
AR Path="/62CCF0D3/62E03C07" Ref="#PWR?"  Part="1" 
AR Path="/62CCEF11/62E03C07" Ref="#PWR0128"  Part="1" 
F 0 "#PWR0128" H 4050 7300 50  0001 C CNN
F 1 "GND" H 4055 7377 50  0001 C CNN
F 2 "" H 4050 7550 50  0001 C CNN
F 3 "" H 4050 7550 50  0001 C CNN
	1    4050 7550
	1    0    0    -1  
$EndComp
$Comp
L Diode:1N4148 D15
U 1 1
P 3550 6950
F 0 "D15" H 3550 7167 50  0000 C CNN
F 1 "1N4148" H 3550 7076 50  0000 C CNN
F 2 "Diode_THT:D_DO-35_SOD27_P7.62mm_Horizontal" H 3550 6775 50  0001 C CNN
F 3 "https://assets.nexperia.com/documents/data-sheet/1N4148_1N4448.pdf" H 3550 6950 50  0001 C CNN
	1    3550 6950
	1    0    0    -1  
$EndComp
$Comp
L Transistor_FET:2N7000 Q13
U 1 1
P 2350 6950
F 0 "Q13" H 2555 6996 50  0000 L CNN
F 1 "2N7000" H 2555 6905 50  0000 L CNN
F 2 "Package_TO_SOT_THT:TO-92_Inline" H 2550 6875 50  0001 L CIN
F 3 "https://www.fairchildsemi.com/datasheets/2N/2N7000.pdf" H 2350 6950 50  0001 L CNN
	1    2350 6950
	-1   0    0    -1  
$EndComp
$Comp
L Device:CP1 C93
U 1 1
P 2900 7250
F 0 "C93" H 3015 7296 50  0000 L CNN
F 1 "10u" H 3015 7205 50  0000 L CNN
F 2 "" H 2900 7250 50  0001 C CNN
F 3 "~" H 2900 7250 50  0001 C CNN
	1    2900 7250
	1    0    0    -1  
$EndComp
$Comp
L Device:R R?
U 1 1
P 3250 7250
AR Path="/62C0C022/62E093D4" Ref="R?"  Part="1" 
AR Path="/62CCEF11/62E093D4" Ref="R38"  Part="1" 
F 0 "R38" H 3320 7296 50  0000 L CNN
F 1 "100K" H 3320 7205 50  0000 L CNN
F 2 "" V 3180 7250 50  0001 C CNN
F 3 "~" H 3250 7250 50  0001 C CNN
	1    3250 7250
	1    0    0    -1  
$EndComp
$Comp
L power:GND #PWR?
U 1 1
P 2900 7550
AR Path="/62CCF0D3/62E09939" Ref="#PWR?"  Part="1" 
AR Path="/62CCEF11/62E09939" Ref="#PWR0126"  Part="1" 
F 0 "#PWR0126" H 2900 7300 50  0001 C CNN
F 1 "GND" H 2905 7377 50  0001 C CNN
F 2 "" H 2900 7550 50  0001 C CNN
F 3 "" H 2900 7550 50  0001 C CNN
	1    2900 7550
	1    0    0    -1  
$EndComp
$Comp
L power:GND #PWR?
U 1 1
P 3250 7550
AR Path="/62CCF0D3/62E09EB1" Ref="#PWR?"  Part="1" 
AR Path="/62CCEF11/62E09EB1" Ref="#PWR0127"  Part="1" 
F 0 "#PWR0127" H 3250 7300 50  0001 C CNN
F 1 "GND" H 3255 7377 50  0001 C CNN
F 2 "" H 3250 7550 50  0001 C CNN
F 3 "" H 3250 7550 50  0001 C CNN
	1    3250 7550
	1    0    0    -1  
$EndComp
$Comp
L power:GND #PWR?
U 1 1
P 2250 7550
AR Path="/62CCF0D3/62E0A24C" Ref="#PWR?"  Part="1" 
AR Path="/62CCEF11/62E0A24C" Ref="#PWR0125"  Part="1" 
F 0 "#PWR0125" H 2250 7300 50  0001 C CNN
F 1 "GND" H 2255 7377 50  0001 C CNN
F 2 "" H 2250 7550 50  0001 C CNN
F 3 "" H 2250 7550 50  0001 C CNN
	1    2250 7550
	1    0    0    -1  
$EndComp
Wire Wire Line
	4050 5800 4050 6800
Connection ~ 4050 5800
Wire Wire Line
	4050 5800 4450 5800
Wire Wire Line
	3900 6950 3700 6950
Wire Wire Line
	3400 6950 3250 6950
Wire Wire Line
	2250 7550 2250 7150
Wire Wire Line
	2250 6750 2250 5700
Wire Wire Line
	2900 6950 2900 7100
Connection ~ 2900 6950
Wire Wire Line
	2900 7400 2900 7550
Wire Wire Line
	3250 7550 3250 7400
Wire Wire Line
	3250 7100 3250 6950
Connection ~ 3250 6950
Wire Wire Line
	3250 6950 2900 6950
Wire Wire Line
	4050 7100 4050 7550
$Comp
L Device:C C?
U 1 1
P 4450 6200
AR Path="/62CCF0D3/62E5C8DC" Ref="C?"  Part="1" 
AR Path="/62CCEF11/62E5C8DC" Ref="C92"  Part="1" 
F 0 "C92" H 4335 6154 50  0000 R CNN
F 1 "47n" H 4335 6245 50  0000 R CNN
F 2 "" H 4488 6050 50  0001 C CNN
F 3 "~" H 4450 6200 50  0001 C CNN
	1    4450 6200
	-1   0    0    1   
$EndComp
$Comp
L Device:R R?
U 1 1
P 4450 6650
AR Path="/62C0C022/62E5CE16" Ref="R?"  Part="1" 
AR Path="/62CCEF11/62E5CE16" Ref="R37"  Part="1" 
F 0 "R37" H 4520 6696 50  0000 L CNN
F 1 "10" H 4520 6605 50  0000 L CNN
F 2 "" V 4380 6650 50  0001 C CNN
F 3 "~" H 4450 6650 50  0001 C CNN
	1    4450 6650
	1    0    0    -1  
$EndComp
$Comp
L power:GND #PWR?
U 1 1
P 4450 7000
AR Path="/62CCF0D3/62E5D326" Ref="#PWR?"  Part="1" 
AR Path="/62CCEF11/62E5D326" Ref="#PWR0124"  Part="1" 
F 0 "#PWR0124" H 4450 6750 50  0001 C CNN
F 1 "GND" H 4455 6827 50  0001 C CNN
F 2 "" H 4450 7000 50  0001 C CNN
F 3 "" H 4450 7000 50  0001 C CNN
	1    4450 7000
	1    0    0    -1  
$EndComp
Wire Wire Line
	4450 7000 4450 6800
Wire Wire Line
	4450 6500 4450 6350
Wire Wire Line
	4450 6050 4450 5800
Connection ~ 4450 5800
$Comp
L Device:CP1 C89
U 1 1
P 4900 5800
F 0 "C89" V 5152 5800 50  0000 C CNN
F 1 "220u" V 5061 5800 50  0000 C CNN
F 2 "" H 4900 5800 50  0001 C CNN
F 3 "~" H 4900 5800 50  0001 C CNN
	1    4900 5800
	0    -1   -1   0   
$EndComp
$Comp
L Device:CP1 C87
U 1 1
P 4900 5250
F 0 "C87" V 5152 5250 50  0000 C CNN
F 1 "220u" V 5061 5250 50  0000 C CNN
F 2 "" H 4900 5250 50  0001 C CNN
F 3 "~" H 4900 5250 50  0001 C CNN
	1    4900 5250
	0    -1   -1   0   
$EndComp
$Comp
L Connector:AudioJack3 J4
U 1 1
P 5600 5800
F 0 "J4" H 5320 5779 50  0000 R CNN
F 1 "AudioJack3" H 5320 5824 50  0001 R CNN
F 2 "" H 5600 5800 50  0001 C CNN
F 3 "~" H 5600 5800 50  0001 C CNN
	1    5600 5800
	-1   0    0    1   
$EndComp
$Comp
L power:GND #PWR?
U 1 1
P 5250 6100
AR Path="/62CCF0D3/62E73CA1" Ref="#PWR?"  Part="1" 
AR Path="/62CCEF11/62E73CA1" Ref="#PWR0121"  Part="1" 
F 0 "#PWR0121" H 5250 5850 50  0001 C CNN
F 1 "GND" H 5255 5927 50  0001 C CNN
F 2 "" H 5250 6100 50  0001 C CNN
F 3 "" H 5250 6100 50  0001 C CNN
	1    5250 6100
	1    0    0    -1  
$EndComp
Wire Wire Line
	5250 6100 5250 5900
Wire Wire Line
	5250 5900 5400 5900
Wire Wire Line
	5400 5800 5050 5800
Wire Wire Line
	4450 5800 4750 5800
Wire Wire Line
	4450 5800 4450 5250
Wire Wire Line
	4450 5250 4750 5250
Wire Wire Line
	5050 5250 5250 5250
Wire Wire Line
	5250 5250 5250 5700
Wire Wire Line
	5250 5700 5400 5700
Text Notes 5850 5950 0    50   ~ 0
EAR
Wire Wire Line
	1950 5700 2250 5700
Wire Wire Line
	2250 5700 3000 5700
Connection ~ 2250 5700
Wire Wire Line
	2550 6950 2900 6950
$Comp
L Device:C C85
U 1 1
P 1650 4950
F 0 "C85" V 1398 4950 50  0000 C CNN
F 1 "10p" V 1489 4950 50  0000 C CNN
F 2 "" H 1688 4800 50  0001 C CNN
F 3 "~" H 1650 4950 50  0001 C CNN
	1    1650 4950
	0    1    1    0   
$EndComp
Wire Wire Line
	2250 4950 2250 5700
Text GLabel 1050 4950 0    50   Input ~ 0
CW_TONE
Text Notes 4800 7250 0    50   ~ 0
<— This AGC is simple but works very well.\nI’ve built IF-derived AGCs several times but \ncouldn’t notice a significant difference with\nthis circuit. See https://youtu.be/hogDf2eY554
Text Notes 8250 3850 0    50   ~ 0
LM386 sounds very loud when used with a proper driver.
Text Notes 2000 2600 0    50   ~ 0
High-Q (>= 100 000) crystals are required to get\na narrowband CW filter with low losses. The crystals\nshould be measured using G3UUR method and\nmatched by the resonant frequency. Use LTspice\nto find the right capacitance for your crystals.
Text GLabel 1350 6250 2    50   Output ~ 0
S_METER_IN
$Comp
L Device:C C88
U 1 1
P 1200 5700
F 0 "C88" H 1315 5746 50  0000 L CNN
F 1 "2.2n" H 1315 5655 50  0000 L CNN
F 2 "" H 1238 5550 50  0001 C CNN
F 3 "~" H 1200 5700 50  0001 C CNN
	1    1200 5700
	1    0    0    -1  
$EndComp
Wire Wire Line
	1050 5250 1200 5250
NoConn ~ 3300 5500
NoConn ~ 3300 6100
NoConn ~ 3400 6100
Wire Wire Line
	1800 4950 2250 4950
Wire Wire Line
	1200 5250 1200 5550
Connection ~ 1200 5250
Wire Wire Line
	1200 5250 1800 5250
Wire Wire Line
	1350 6250 1200 6250
Wire Wire Line
	1200 6250 1200 5850
Wire Wire Line
	1500 4950 1050 4950
$Comp
L Device:R_POT_TRIM RV1
U 1 1
P 10050 2600
F 0 "RV1" H 9980 2554 50  0000 R CNN
F 1 "10K" H 9980 2645 50  0000 R CNN
F 2 "" H 10050 2600 50  0001 C CNN
F 3 "~" H 10050 2600 50  0001 C CNN
	1    10050 2600
	1    0    0    1   
$EndComp
$Comp
L power:GND #PWR?
U 1 1
P 10050 2950
AR Path="/62C0C022/639F4E9F" Ref="#PWR?"  Part="1" 
AR Path="/62CCEF11/639F4E9F" Ref="#PWR0104"  Part="1" 
F 0 "#PWR0104" H 10050 2700 50  0001 C CNN
F 1 "GND" H 10055 2777 50  0001 C CNN
F 2 "" H 10050 2950 50  0001 C CNN
F 3 "" H 10050 2950 50  0001 C CNN
	1    10050 2950
	1    0    0    -1  
$EndComp
$Comp
L Device:CP1 C74
U 1 1
P 10450 2600
F 0 "C74" V 10702 2600 50  0000 C CNN
F 1 "22u" V 10611 2600 50  0000 C CNN
F 2 "" H 10450 2600 50  0001 C CNN
F 3 "~" H 10450 2600 50  0001 C CNN
	1    10450 2600
	0    -1   -1   0   
$EndComp
Wire Wire Line
	10050 2200 10050 2450
Wire Wire Line
	9850 2200 10050 2200
Wire Wire Line
	10050 2750 10050 2950
Wire Wire Line
	10300 2600 10200 2600
Wire Wire Line
	10600 2600 10750 2600
Text Notes 10100 2900 0    50   ~ 0
Driver gain control
$EndSCHEMATC
